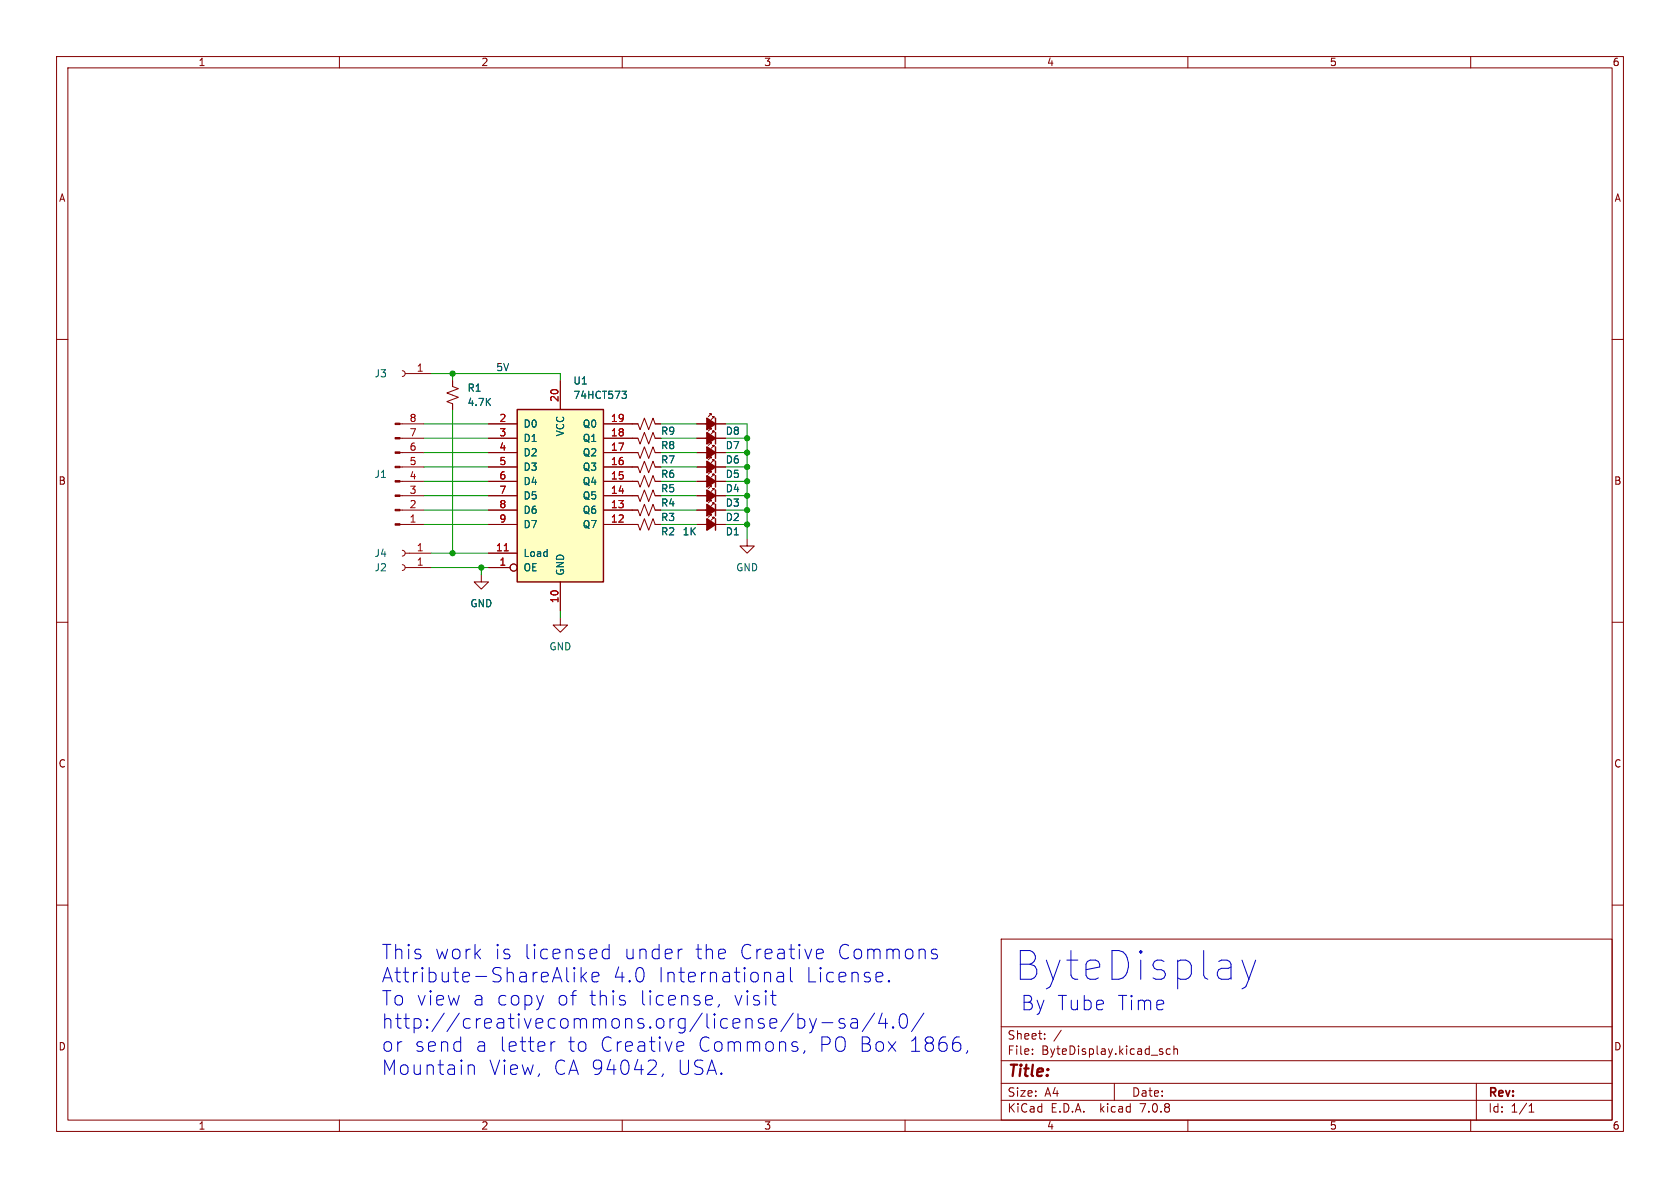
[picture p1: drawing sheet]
<svg xmlns="http://www.w3.org/2000/svg" width="297mm" height="210mm" viewBox="0 0 297 210" stroke-linecap="round" stroke-linejoin="round" font-family="sans-serif">
<g fill="none" stroke="#840000" stroke-width=".18">
<path d="M10 10h277v190h-277zM12 12h273v186h-273zM60 10v2M110 10v2M160 10v2M210 10v2M260 10v2M10 60h2M285 60h2M70.7 77.5h4.2M70.7 74.9h4.2M71.1 65.5l.4 .2 .1 .4-.1 .3-.4 .1"/>
<path d="M71.6 66h4.6M80 67.3v1l1 .4-2 .8 2 .7-2 .8 1 .4v1M86.4 77.5h5M86.4 74.9h5M99.1 67.3v5.1M106.7 77.5h6.1l.4 1 .7-2 .8 2 .7-2 .4 1h1M106.7 74.9h6.1l.4 1 .7-2 .8 2 .7-2 .4 1h1M123.2 77.5h5.1M123.2 74.9h5.1M125.7 73.4v-.2h-.2h.2l-.5 .5M125.7 75.9v-.2h-.2h.2l-.5 .5M125.7 78.5v-.3h-.2h.2l-.5 .5"/>
<path d="M126.2 73.9v-.2h-.2h.2l-.5 .5M126.2 76.5v-.3h-.2h.2l-.5 .5M126.2 79v-.3h-.2h.2l-.5 .5M70.7 85.1h4.2M70.7 80h4.2M70.7 92.7h4.2M70.7 90.2h4.2M70.7 87.6h4.2M70.7 82.6h4.2M71.1 97.3l.4 .1 .1 .4-.1 .4-.4 .1M71.1 99.8l.4 .2 .1 .3-.1 .4-.4 .1M71.6 97.8h4.6"/>
<path d="M86.4 85.1h5M86.4 80h5M86.4 97.8h5M86.4 92.7h5M86.4 90.2h5M86.4 87.6h5M86.4 82.6h5M106.7 85.1h6.1l.4 1 .7-2 .8 2 .7-2 .4 1h1M106.7 80h6.1l.4 1 .7-2 .8 2 .7-2 .4 1h1M106.7 87.6h6.1l.4 1 .7-2 .8 2 .7-2 .4 1h1M106.7 82.6h6.1l.4 1 .7-2.1 .8 2.1 .7-2.1 .4 1.1h1M106.7 90.2h6.1l.4 1 .7-2 .8 2 .7-2 .4 1h1"/>
<path d="M106.7 92.7h6.1l.4 1 .7-2 .8 2 .7-2 .4 1h1M123.2 85.1h5.1M123.2 80h5.1M123.2 92.7h5.1M123.2 90.2h5.1M123.2 87.6h5.1M123.2 82.6h5.1M125.7 88.6v-.2h-.2h.2l-.5 .5M125.7 83.6v-.3h-.2h.2l-.5 .5M125.7 81v-.2h-.2h.2l-.5 .5M125.7 91.2v-.3h-.2h.2l-.5 .5M125.7 86.1v-.2h-.2h.2l-.5 .5"/>
<path d="M126.2 89.2v-.3h-.2h.2l-.5 .5M126.2 84.1v-.3h-.2h.2l-.5 .5M126.2 81.5v-.2h-.2h.2l-.5 .5M126.2 91.7v-.3h-.2h.2l-.5 .5M126.2 86.6v-.2h-.2h.2l-.5 .5M132.1 95.3v1.2h-1.3l1.3 1.3 1.2-1.3h-1.2M10 110h2M71.6 100.3h4.6M85.1 101.6v1.3h1.3l-1.3 1.2-1.3-1.2h1.3M86.4 100.3h3.8M99.1 109.2v1.3h1.2l-1.2 1.3-1.3-1.3h1.3M99.1 102.9v5.1"/>
<path d="M285 110h2M10 160h2M285 160h2M177 166h108v32h-108zM60 198v2M110 198v2M160 198v2M177 194.5h108M177 191.5h108M177 187.5h108M177 181.5h108M182.5 186.3v.1"/>
<path d="M182.5 185.5v.1M184.7 183.6v.1M184.7 182.8v.1M187.6 182.1l-1.3 2M197 191.5v3M205.5 186v.3M206.9 185.5l-.4-.1-.3 .3v.4l.1 .2h.6M207.5 185.5l.2-.1 .4 .1 .1 .9M207.5 184.9v1.5M210 198v2M260 198v2M261 191.5v6.5"/>
<path d="M270.3 196.6h.9M270.3 195.5l.4-.4v1.5"/>
<circle cx="90.8" cy="100.3" r=".63"/>
</g>
<path d="M91.4 72.4h15.3v30.5h-15.3z" fill="#ffffc2" stroke="#ffffc2" stroke-width=".18"/>
<path d="M91.4 72.4h15.3v30.5h-15.3zM126.5 73.9v2M126.5 76.5v2M126.5 79v2M126.5 81.5v2.1M126.5 84.1v2M126.5 86.6v2M126.5 89.2v2M126.5 91.7v2" fill="none" stroke="#840000" stroke-width=".25"/>
<path d="M89.1 97.4h.8" fill="none" stroke="#a90000" stroke-width=".18"/>
<path d="M110 69.2h.7l-.4 .4 .4 .2v.4l-.2 .2h-.4" fill="none" stroke="#006464" stroke-width=".18"/>
<g fill="#840000" stroke="#840000" stroke-width=".18">
<path d="M69.8 74.8h.9v.3h-.9z"/>
<path d="M69.8 77.3h.9v.3h-.9z"/>
<path d="M69.8 79.9h.9v.2h-.9z"/>
<path d="M69.8 82.4h.9v.3h-.9z"/>
<path d="M69.8 85h.9v.2h-.9z"/>
<path d="M69.8 87.5h.9v.3h-.9z"/>
<path d="M69.8 90h.9v.3h-.9z"/>
<path d="M69.8 92.6h.9v.2h-.9z"/>
</g>
<g fill="#840000" stroke="#840000" stroke-width=".25">
<path d="M125 73.9l1.5 1-1.5 1z"/>
<path d="M125 76.5l1.5 1-1.5 1z"/>
<path d="M125 89.2l1.5 1-1.5 1z"/>
<path d="M125 84.1l1.5 1-1.5 1z"/>
<path d="M125 79l1.5 1-1.5 1z"/>
<path d="M125 81.5l1.5 1.1-1.5 1z"/>
<path d="M125 91.7l1.5 1-1.5 1z"/>
<path d="M125 86.6l1.5 1-1.5 1z"/>
</g>
<g fill="none" stroke="#0000c2" stroke-width=".18">
<path d="M100.2 171v2.2l.4 .4M101.5 171v.3M101.5 171.9v1.7M101.5 171l-.1 .2 .1 .1M101.5 171l.1 .2-.1 .1M102.7 171v2.6M103 172.6l.7 1M103.7 171.9l-1 .9M104.7 172.7l1.2-.2-.1-.5-.8-.1-.3 .3v1l.1 .3 .2 .1 .8-.1M107.7 166.9v2.6M107.7 167.9l-.7-.1-.5 .5v.7l.2 .4 .3 .1 .7-.1M110.2 176.8l.4 .4-.1 .3-.3 .2"/>
<path d="M110.2 176l.3 .1M120.6 167.8l-.5 .1M125.1 176l.7 .1 .2 .5-1.3 .2M125.8 177.5l-.7 .2M127.2 177.5l-.3 .5M136.2 176h1M136.6 175.1v2.2l.1 .2 .5 .2M137.4 172l.3-.1 .7 .1 .1 .2v1.4M138.5 172.5l-.8 .1a.5 .5 0 0 0-.4 .5 .5 .5 0 0 0 .4 .5l.8-.1M139.7 171v2.2l.4 .4M140.2 179.1l-2.2 3.3M141.1 179.2v2.6"/>
<path d="M144.5 169.4l.2 .1 .7-.1M144.5 167.9l.7-.1 .2 .1 .1 .5-1.2 .2M154.6 179.1l-2.2 3.3M155.9 179.1l-.6 1.8h1.6M157.2 173.3l.1 .2-.1 .1M157.2 173.3l-.2 .2 .2 .1M157.2 173.3v.3M159.2 179.5a.61 .61 0 0 1 .6-.3 .61 .61 0 0 1 .5 .5 1.49 1.49 0 0 1-.5 2.1 .65 .65 0 0 1-.7-.5 2.17 2.17 0 0 1 .1-1.8zM163.3 179.1l-2.2 3.3M164.7 168.3l.1 .2 .8 .3 .1 .2-.1 .4-.2 .1-.7-.1M165.6 167.9l-.6-.1-.3 .4M219.6 169.7l1.2 3.4"/>
<path d="M220.8 173.1l-.5 1.2-.7 .5M222 169.7l-1.2 3.4M82.8 188.5a.63 .63 0 0 1 1.1 .1v1.3M97.4 184.1v1.7M98.1 184.1a.65 .65 0 0 0-.7 .5M114.5 189.9h1.5M115.9 187.6l.1 .3-.1 .6M117.2 189.8l-.2 .5M119.8 184.3l.7-.2 .2 .2 .2 .5-1.2 .2M119.8 185.7l.2 .1 .7-.1M140.7 185l.4 .4-.2 .3-.2 .1M140.7 184.1l.2 .2"/>
<path d="M141.1 180.2l.7-.1 .5 .4v.8l-.3 .3-.2 .2-.7-.2M142.3 185.7l-.3 .5M143.1 180.1l.6 1.7M143.4 182.5l-.3 .1M143.7 181.8l-.2 .6M144.3 180.1l-.6 1.7M145.3 180.8h1.9M149.3 180.2l-.6-.1-.4 .3 .1 .4 .9 .2 .1 .3-.1 .3-.2 .2-.8-.2M150.5 180.2l.2-.1 .8 .1 .1 .2v1.4M151.6 180.7l-.9 .1a.5 .5 0 0 0-.3 .5 .5 .5 0 0 0 .3 .5l.9-.2M156.6 180.1v1.7M157.9 181.5l.1 .1-.1 .2"/>
<path d="M157.9 181.5l-.1 .1 .1 .2M157.9 181.5v.3M171.1 185.7l-.3 .5"/>
</g>
<g fill="none" stroke="#009600" stroke-width=".18">
<path d="M74.9 77.5h11.5M74.9 74.9h11.5M76.2 66h22.9v1.3M80 66v1.3M80 72.4v25.4M116.8 77.5h6.4M116.8 74.9h6.4M128.3 77.5h3.8M128.3 74.9h3.8v20.4M74.9 90.2h11.5M74.9 92.7h11.5M74.9 82.6h11.5"/>
<path d="M74.9 80h11.5M74.9 85.1h11.5M74.9 87.6h11.5M76.2 97.8h10.2M116.8 90.2h6.4M116.8 92.7h6.4M116.8 82.6h6.4M116.8 80h6.4M116.8 85.1h6.4M116.8 87.6h6.4M128.3 90.2h3.8M128.3 92.7h3.8"/>
<path d="M128.3 82.6h3.8M128.3 80h3.8M128.3 85.1h3.8M128.3 87.6h3.8M76.2 100.3h10.2M85.1 100.3v1.3M99.1 108v1.2"/>
</g>
<g fill="#009600" stroke="#009600" stroke-width=".18">
<circle cx="80" cy="97.8" r=".46"/>
<circle cx="85.1" cy="100.3" r=".46"/>
<circle cx="80" cy="66" r=".46"/>
<circle cx="132.1" cy="77.5" r=".46"/>
<circle cx="132.1" cy="80" r=".46"/>
<circle cx="132.1" cy="90.2" r=".46"/>
<circle cx="132.1" cy="92.7" r=".46"/>
<circle cx="132.1" cy="82.6" r=".46"/>
<circle cx="132.1" cy="85.1" r=".46"/>
<circle cx="132.1" cy="87.6" r=".46"/>
</g>
<text font-size="7.1" fill="#0000c2" x="179.1" y="173.7">ByteDisplay</text>
<g font-size="3.5" fill="#0000c2">
<text x="67.3" y="169.8">This</text>
<text x="67.3" y="173.9">Attribute-ShareAlike</text>
<text x="76.7" y="169.8">work</text>
<text x="87.2" y="169.8">is</text>
<text x="92.3" y="169.8">licensed</text>
<text x="108.1" y="173.9">4.0</text>
<text x="109.9" y="169.8">under</text>
<text x="116.1" y="173.9">International</text>
<text x="122.5" y="169.8">the</text>
<text x="130.3" y="169.8">Creative</text>
<text x="142.1" y="173.9">License.</text>
<text x="147.5" y="169.8">Commons</text>
<text x="67.3" y="178">To view</text>
<text x="83.3" y="178">a copy</text>
<text x="98.1" y="178">of</text>
<text x="103.7" y="178">this</text>
<text x="112.6" y="178">license,</text>
<text x="129.1" y="178">visit</text>
<text x="180.3" y="178.8">By Tube</text>
<text x="197.3" y="178.8">Time</text>
<text x="67.3" y="182.1">http://creativecommons.org/license/by-sa/4.0/</text>
<text x="67.3" y="186.2">or</text>
<text x="67.3" y="190.2">Mountain</text>
<text x="73.1" y="186.2">send</text>
<text x="83.8" y="186.2">a letter</text>
<text x="86.2" y="190.2">View,</text>
<text x="97.6" y="190.2">CA 94042,</text>
<text x="100" y="186.2">to</text>
<text x="105.6" y="186.2">Creative</text>
<text x="119.4" y="190.2">USA.</text>
<text x="122.9" y="186.2">Commons,</text>
<text x="144.2" y="186.2">PO Box</text>
<text x="160.1" y="186.2">1866,</text>
</g>
<text font-size="2.8" fill="#840000" x="178" y="190.9">Title:</text>
<g font-size="2.1" fill="#840000">
<text x="178" y="184">Sheet:</text>
<text x="178" y="186.7">File:</text>
<text x="184.1" y="186.7">ByteDisplay.kicad_sch</text>
<text x="178" y="196.9">KiCad</text>
<text x="178" y="194.1">Size:</text>
<text x="184.7" y="194.1">A4</text>
<text x="185.7" y="196.9">E.D.A.</text>
<text x="194.6" y="196.9">kicad</text>
<text x="200" y="194.1">Date:</text>
<text x="201.8" y="196.9">7.0.8</text>
<text x="263" y="194.3">Rev:</text>
<text x="263" y="196.9">Id:</text>
<text x="267.1" y="196.9">1/1</text>
</g>
<g font-size="1.8" fill="#840000">
<text x="35" y="11.9">1</text>
<text x="85" y="11.9">2</text>
<text x="135" y="11.9">3</text>
<text x="185" y="11.9">4</text>
<text x="235" y="11.9">5</text>
<text x="285" y="11.9">6</text>
<text x="10.3" y="35.9">A</text>
<text x="285.3" y="35.9">A</text>
<text x="10.3" y="85.9">B</text>
<text x="285.3" y="85.9">B</text>
<text x="10.3" y="135.9">C</text>
<text x="285.3" y="135.9">C</text>
<text x="10.3" y="185.9">D</text>
<text x="285.3" y="185.9">D</text>
<text x="35" y="199.9">1</text>
<text x="85" y="199.9">2</text>
<text x="135" y="199.9">3</text>
<text x="185" y="199.9">4</text>
<text x="235" y="199.9">5</text>
<text x="285" y="199.9">6</text>
</g>
<g font-size="1.8" fill="#a90000">
<text x="73.6" y="65.8">1</text>
<text x="98.8" y="71.2" transform="rotate(-90 98.8 71.2)">20</text>
<text x="72.3" y="77.2">7</text>
<text x="72.3" y="74.7">8</text>
<text x="88.2" y="74.7">2</text>
<text x="88.2" y="77.2">3</text>
<text x="107.9" y="77.2">18</text>
<text x="107.9" y="74.7">19</text>
<text x="72.3" y="82.3">5</text>
<text x="72.3" y="79.8">6</text>
<text x="88.2" y="79.8">4</text>
<text x="88.2" y="82.3">5</text>
<text x="107.9" y="82.3">16</text>
<text x="107.9" y="79.8">17</text>
<text x="72.3" y="89.9">2</text>
<text x="72.3" y="87.4">3</text>
<text x="72.3" y="84.8">4</text>
<text x="88.2" y="84.8">6</text>
<text x="88.2" y="87.4">7</text>
<text x="88.2" y="89.9">8</text>
<text x="107.9" y="89.9">13</text>
<text x="107.9" y="87.4">14</text>
<text x="107.9" y="84.8">15</text>
<text x="72.3" y="92.5">1</text>
<text x="88.2" y="92.5">9</text>
<text x="107.9" y="92.5">12</text>
<text x="73.6" y="97.5">1</text>
<text x="73.6" y="100.1">1</text>
<text x="87.6" y="97.5">11</text>
<text x="88.2" y="100.1">1</text>
<text x="98.8" y="106.7" transform="rotate(-90 98.8 106.7)">10</text>
</g>
<text font-size="1.8" fill="#0f0f0f" x="87.6" y="65.7">5V</text>
<g font-size="1.8" fill="#006464">
<text x="66.1" y="66.9">J3</text>
<text x="82.6" y="69.4">R1</text>
<text x="82.6" y="72">4.7K</text>
<text x="101.3" y="68.2">U1</text>
<text x="101.3" y="70.7">74HCT573</text>
<text x="92.5" y="75.8">D0</text>
<text x="99.9" y="77.2" transform="rotate(-90 99.9 77.2)">VCC</text>
<text x="102.9" y="75.8">Q0</text>
<text x="116.8" y="77.1">R9</text>
<text x="128.2" y="77.1">D8</text>
<text x="92.5" y="78.3">D1</text>
<text x="92.5" y="80.9">D2</text>
<text x="92.5" y="83.4">D3</text>
<text x="102.9" y="83.4">Q3</text>
<text x="102.9" y="80.9">Q2</text>
<text x="102.9" y="78.3">Q1</text>
<text x="116.8" y="82.1">R7</text>
<text x="116.8" y="79.6">R8</text>
<text x="128.2" y="79.6">D7</text>
<text x="128.2" y="82.1">D6</text>
<text x="66.1" y="84.7">J1</text>
<text x="92.5" y="86">D4</text>
<text x="92.5" y="88.5">D5</text>
<text x="102.9" y="88.5">Q5</text>
<text x="102.9" y="86">Q4</text>
<text x="116.8" y="87.2">R5</text>
<text x="116.8" y="89.8">R4</text>
<text x="116.8" y="84.7">R6</text>
<text x="128.2" y="87.2">D4</text>
<text x="128.2" y="84.7">D5</text>
<text x="128.2" y="89.8">D3</text>
<text x="92.5" y="91">D6</text>
<text x="92.5" y="93.6">D7</text>
<text x="102.9" y="93.6">Q7</text>
<text x="102.9" y="91">Q6</text>
<text x="116.8" y="92.3">R3</text>
<text x="116.8" y="94.8">R2</text>
<text x="120.6" y="94.8">1K</text>
<text x="128.2" y="92.3">D2</text>
<text x="128.2" y="94.8">D1</text>
<text x="66.1" y="98.7">J4</text>
<text x="66.1" y="101.2">J2</text>
<text x="92.5" y="101.2">OE</text>
<text x="92.5" y="98.7">Load</text>
<text x="99.9" y="101.9" transform="rotate(-90 99.9 101.9)">GND</text>
<text x="130" y="101.2">GND</text>
<text x="83.1" y="107.5">GND</text>
<text x="97" y="115.2">GND</text>
</g>
</svg>
